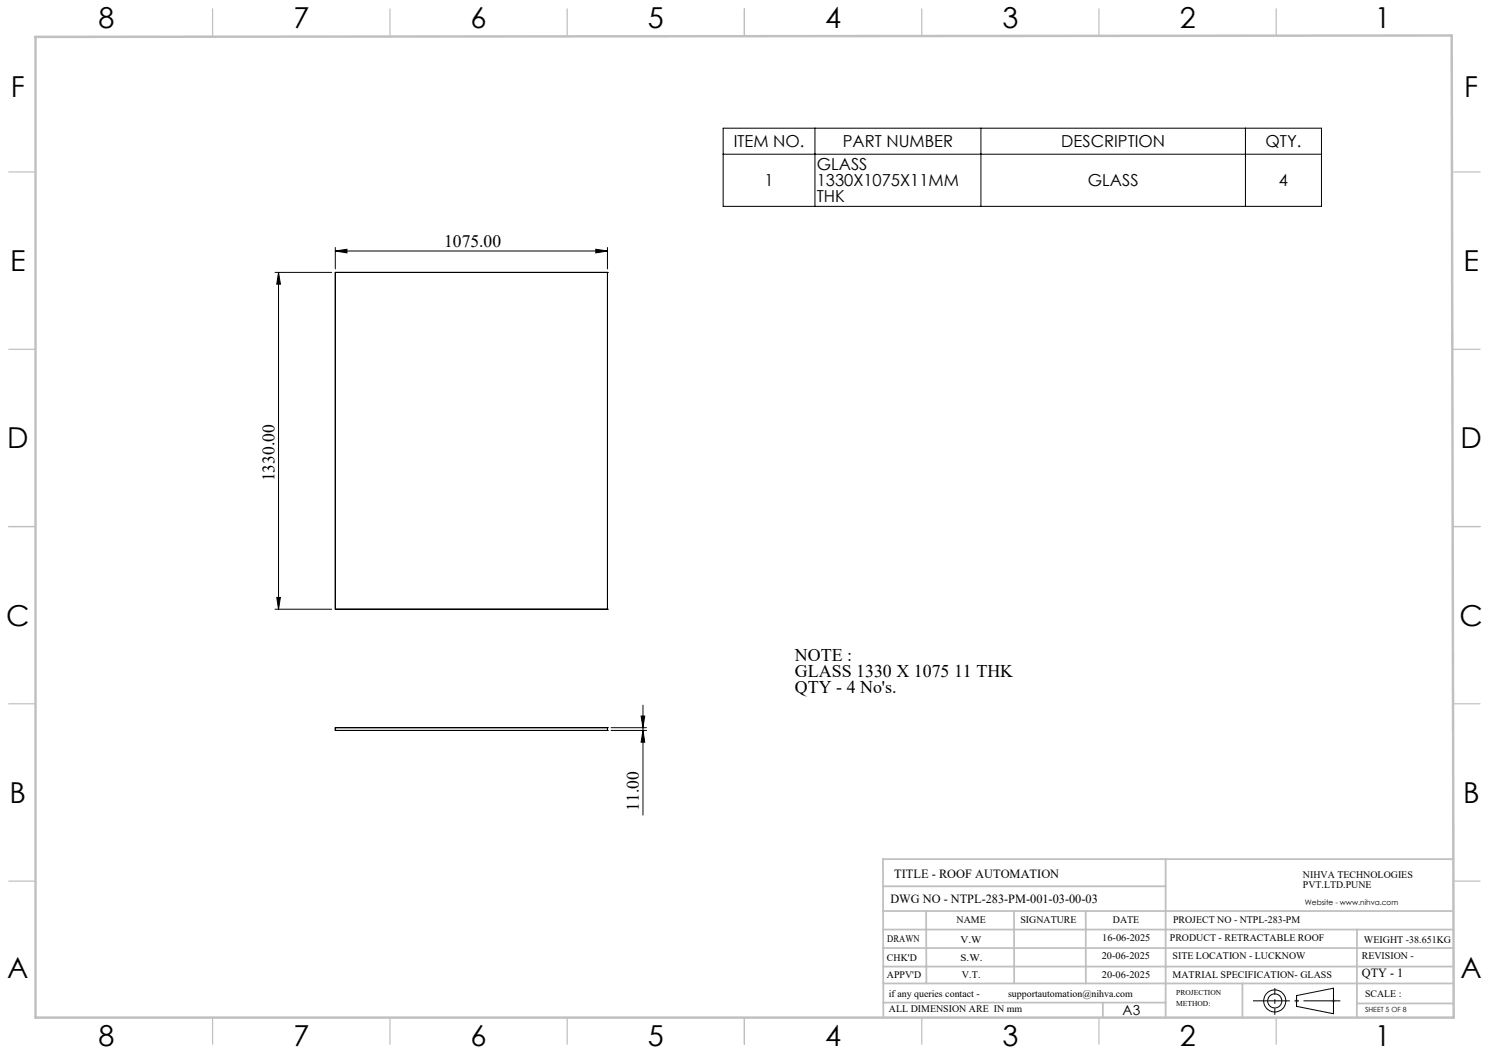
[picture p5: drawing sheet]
<svg xmlns="http://www.w3.org/2000/svg" width="420mm" height="297mm" viewBox="0 0 420 297" stroke-linecap="round" stroke-linejoin="round" font-family="sans-serif">
<g fill="none" stroke="#000" stroke-width=".28">
<path d="M204 36.2h168.7v22h-168.7zM229.9 36.2v22M276.7 36.2v22M351.3 36.2v22M204 43.5h168.7M77.6 76.8h16M78.6 76.8l.5 3.3h-1zM78.6 76.8v95M94.6 76.8h.1M94.6 70.8l3.3-.5v1zM94.6 69.8v6M94.6 76.8v95"/>
<path d="M94.6 76.8h76.7M94.6 70.8h76.7M168.1 70.3l3.2 .5-3.2 .5zM171.3 76.8h.1M171.3 69.8v6M171.3 76.8v95M77.6 171.8h16M78.1 168.5h1l-.5 3.3zM94.6 171.8h.1M94.6 171.8h76.7M171.3 171.8h.1M181.4 198.9v31"/>
<path d="M94.6 205.2h.1M94.6 206h.1M94.6 205.2v.8M94.6 205.2h76.7M94.6 206h76.7M171.3 205.2h.1M171.3 206h.1M171.3 205.2v.8M172.4 205.2h10M172.4 206h10M180.8 202h1.1l-.5 3.2zM181.4 206l.5 3.3h-1.1z"/>
<path d="M365.7 280.8l10.4-2.1v7.2l-10.4-2.1z"/>
<circle cx="359.6" cy="282.3" r="1.98"/>
<circle cx="359.6" cy="282.3" r="3.1"/>
</g>
<path d="M365.2 282.3h1.1M365.4 282l.7 .7M365.7 281.8v1M366.1 282l-.7 .7M375.6 282.3h1.1M375.8 282l.7 .7M376.1 281.8v1M376.5 282l-.7 .7" fill="none" stroke="#c0c0c0" stroke-width=".28"/>
<path d="M353.4 282.3h24.7" fill="none" stroke="#000" stroke-width=".28" stroke-dasharray="15.2 1.3 1.3 1.3" stroke-dashoffset="4.8" stroke-linecap="butt"/>
<path d="M359.6 286.2v-7.5" fill="none" stroke="#000" stroke-width=".28" stroke-dasharray="15.2 1.3 1.3 1.3" stroke-dashoffset="13.4" stroke-linecap="butt"/>
<g fill="none" stroke="#c0c0c0" stroke-width=".35">
<path d="M60 2.5v7.5M110 2.5v7.5M160 2.5v7.5M210 2.5v7.5M260 2.5v7.5M310 2.5v7.5M360 2.5v7.5M2.5 48.5h7.5M410 48.5h7.5M2.5 98.5h7.5M410 98.5h7.5M2.5 148.5h7.5"/>
<path d="M410 148.5h7.5M2.5 198.5h7.5M410 198.5h7.5M2.5 248.5h7.5M410 248.5h7.5M60 287v7.5M110 287v7.5M160 287v7.5M210 287v7.5M260 287v7.5M310 287v7.5M360 287v7.5"/>
</g>
<g fill="none" stroke="#c0c0c0" stroke-width=".5">
<path d="M249.1 257h160.9M249.1 250h79.7M261.2 257l.1 20.4M286 257l.1 20.4M306.2 257l.1 20.4M328.8 242.3v44.8M410 242.3h-160.9l.1 44.7M249.1 272.6h160.9M249.1 267.4h160.9M249.1 262.2h160.9M249.1 277.4h160.9M350.4 277.4v9.6"/>
<path d="M382.8 262.2l-.1 24.8M249.2 282.8h79.6M311.1 282.8v4.2M382.7 283h27.3"/>
</g>
<path d="M10 10.4l399.5-.4 .5 277h-400z" fill="none" stroke="#c0c0c0" stroke-width=".7"/>
<g fill="#000">
<path d="M94.6 70.8l3.3-.5v1zM168.1 70.3l3.2 .5-3.2 .5z"/>
<path d="M180.8 202h1.1l-.5 3.2zM181.4 206l.5 3.3h-1.1zM78.6 76.8l.5 3.3h-1zM78.1 168.5h1l-.5 3.3z"/>
</g>
<g font-size="8.1">
<text x="27.8" y="8">8</text>
<text x="82.8" y="8">7</text>
<text x="132.8" y="8">6</text>
<text x="182.8" y="8">5</text>
<text x="232.8" y="8">4</text>
<text x="282.8" y="8">3</text>
<text x="332.8" y="8">2</text>
<text x="387.8" y="8">1</text>
<text x="3" y="27.2">F</text>
<text x="413" y="27.2">F</text>
<text x="2.8" y="76.5">E</text>
<text x="412.8" y="76.5">E</text>
<text x="2" y="126.5">D</text>
<text x="412" y="126.5">D</text>
<text x="1.7" y="176.5">C</text>
<text x="411.7" y="176.5">C</text>
<text x="2.7" y="226.5">B</text>
<text x="412.7" y="226.5">B</text>
<text x="2" y="275.7">A</text>
<text x="412" y="275.7">A</text>
<text x="27.8" y="295">8</text>
<text x="82.8" y="295">7</text>
<text x="132.8" y="295">6</text>
<text x="182.8" y="295">5</text>
<text x="232.8" y="295">4</text>
<text x="282.8" y="295">3</text>
<text x="332.8" y="295">2</text>
<text x="387.8" y="295">1</text>
</g>
<g font-size="5">
<text x="224.2" y="186.4">NOTE :</text>
<text x="224.2" y="191">GLASS 1330 X 1075 11 THK</text>
<text x="224.2" y="195.6">QTY - 4 No's.</text>
</g>
<g font-size="4.9">
<text x="125.3" y="69.6">1075.00</text>
<text x="77.4" y="135.8" transform="rotate(-90 77.4 135.8)">1330.00</text>
<text x="180.2" y="228.7" transform="rotate(-90 180.2 228.7)">11.00</text>
</g>
<g font-size="4.7">
<text x="207" y="41.5">ITEM NO.</text>
<text x="237.7" y="41.5">PART NUMBER</text>
<text x="299.4" y="41.5">DESCRIPTION</text>
<text x="357" y="41.5">QTY.</text>
<text x="230.4" y="48">GLASS</text>
<text x="215.6" y="52.5">1</text>
<text x="230.4" y="52.5">1330X1075X11MM</text>
<text x="306.8" y="52.5">GLASS</text>
<text x="360.7" y="52.5">4</text>
<text x="230.4" y="57">THK</text>
</g>
<text font-size="3.9" x="316.7" y="286.4">A3</text>
<g font-size="3.5">
<text x="252.2" y="247.6">TITLE - ROOF AUTOMATION</text>
<text x="251.2" y="254.7">DWG NO - NTPL-283-PM-001-03-00-03</text>
<text x="384.1" y="275.6">QTY - 1</text>
</g>
<g font-size="2.8">
<text x="367.5" y="247.6">NIHVA TECHNOLOGIES</text>
<text x="367.5" y="250.5">PVT.LTD.PUNE</text>
<text x="269.8" y="260.3">NAME</text>
<text x="287.8" y="260.3">SIGNATURE</text>
<text x="313.9" y="260.4">DATE</text>
<text x="330.9" y="260.4">PROJECT NO - NTPL-283-PM</text>
<text x="250.3" y="265.6">DRAWN</text>
<text x="270.9" y="266.1">V.W</text>
<text x="310.9" y="265.5">16-06-2025</text>
<text x="330" y="265.5">PRODUCT - RETRACTABLE ROOF</text>
<text x="384.7" y="266.1">WEIGHT -38.651KG</text>
<text x="250.2" y="271.1">CHK'D</text>
<text x="250.2" y="275.8">APPV'D</text>
<text x="270.9" y="271.1">S.W.</text>
<text x="271.3" y="275.8">V.T.</text>
<text x="310.8" y="270.6">20-06-2025</text>
<text x="310.8" y="275.8">20-06-2025</text>
<text x="330.7" y="275.8">MATRIAL SPECIFICATION- GLASS</text>
<text x="330.7" y="270.6">SITE LOCATION - LUCKNOW</text>
<text x="384.1" y="270.6">REVISION -</text>
<text x="250.7" y="281.1">if any queries contact -</text>
<text x="284.3" y="281.1">supportautomation@nihva.com</text>
<text x="385" y="281.1">SCALE :</text>
<text x="250.7" y="285.6">ALL DIMENSION ARE IN mm</text>
</g>
<g font-size="2.1">
<text x="368.1" y="255.1">Website - www.nihva.com</text>
<text x="331.8" y="280.8">PROJECTION</text>
<text x="331.8" y="283.9">METHOD:</text>
</g>
<text font-size="2" x="385" y="285.5">SHEET 5 OF 8</text>
</svg>
